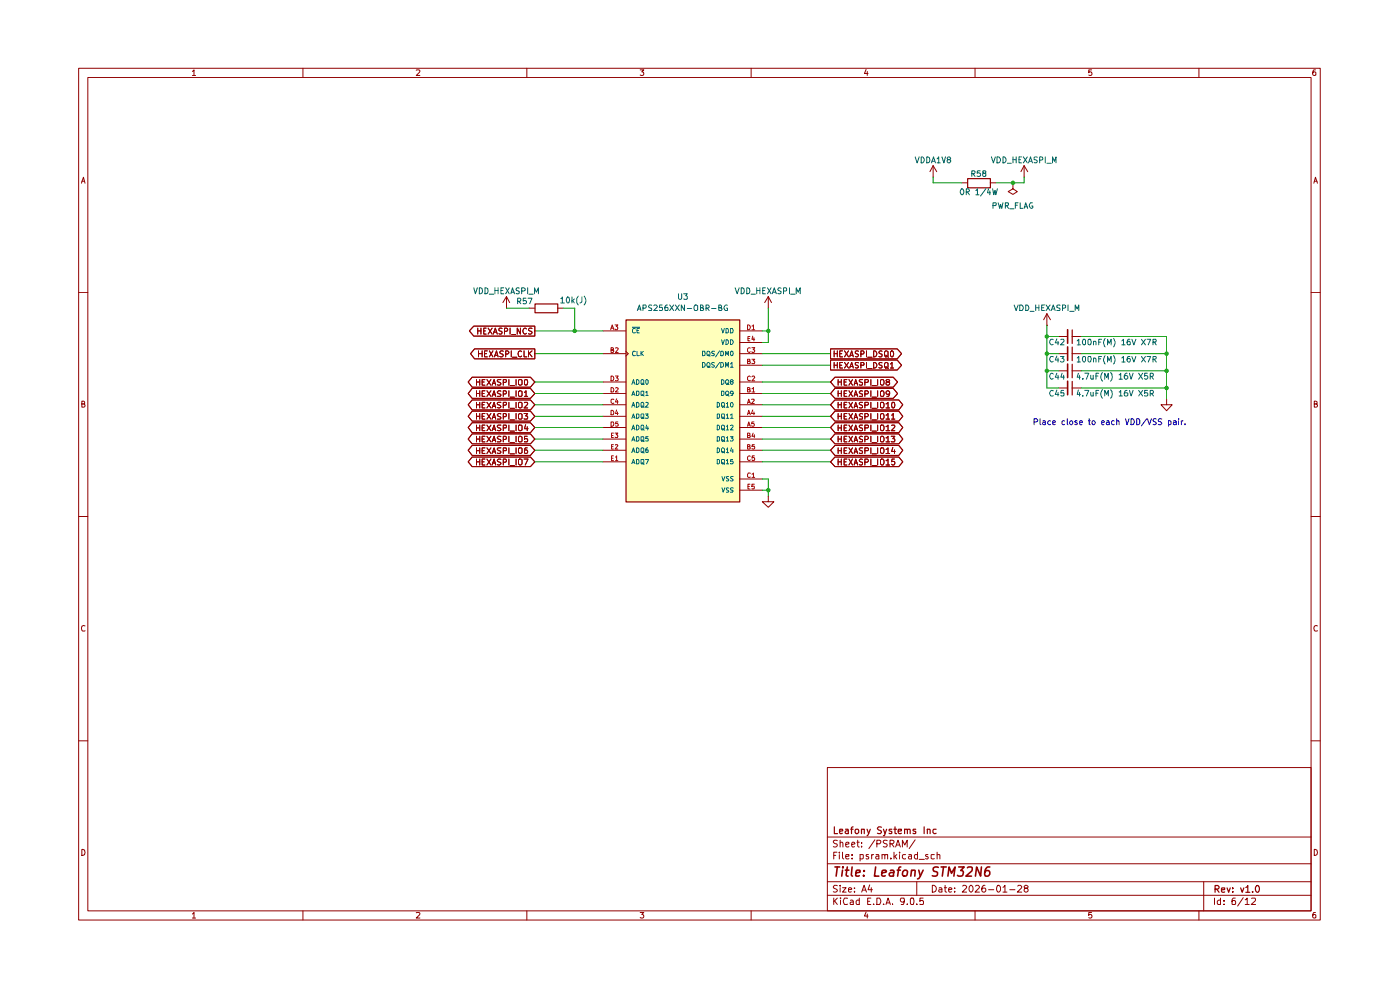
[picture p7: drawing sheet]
(kicad_sch
 (version 20250114)
 (generator "eeschema")
 (generator_version "9.0")
 (paper "A4")
 (title_block
  (title "Leafony STM32N6")
  (date "2026-01-28")
  (rev "v1.0")
  (company "Leafony Systems Inc"))
 (lib_symbols
  (symbol "Device:C_Small"
   (pin_numbers (hide yes))
   (pin_names
    (offset 0.254) (hide yes)) (exclude_from_sim no) (in_bom yes) (on_board yes)
   (property "Reference" "C" (at 0.254 1.778 0) (effects (font (size 1.27 1.27)) (justify left)))
   (property "Value" "C_Small" (at 0.254 -2.032 0) (effects (font (size 1.27 1.27)) (justify left)))
   (property "Footprint" "" (at 0 0 0) (effects (font (size 1.27 1.27)) (hide yes)))
   (property "Datasheet" "~" (at 0 0 0) (effects (font (size 1.27 1.27)) (hide yes)))
   (property "Description" "Unpolarized capacitor, small symbol" (at 0 0 0) (effects (font (size 1.27 1.27)) (hide yes)))
   (symbol "C_Small_0_1"
    (polyline (pts (xy -1.524 0.508) (xy 1.524 0.508)) (stroke (width 0.3048) (type default)) (fill (type none)))
    (polyline (pts (xy -1.524 -0.508) (xy 1.524 -0.508)) (stroke (width 0.3302) (type default)) (fill (type none))))
   (symbol "C_Small_1_1"
    (pin passive line (at 0 2.54 270) (length 2.032) (name "~" (effects (font (size 1.27 1.27)))) (number "1" (effects (font (size 1.27 1.27)))))
    (pin passive line (at 0 -2.54 90) (length 2.032) (name "~" (effects (font (size 1.27 1.27)))) (number "2" (effects (font (size 1.27 1.27))))))
   (embedded_fonts no))
  (symbol "Device:R"
   (pin_numbers (hide yes))
   (pin_names
    (offset 0)) (exclude_from_sim no) (in_bom yes) (on_board yes)
   (property "Reference" "R" (at 2.032 0 90) (effects (font (size 1.27 1.27))))
   (property "Value" "R" (at 0 0 90) (effects (font (size 1.27 1.27))))
   (property "Footprint" "" (at -1.778 0 90) (effects (font (size 1.27 1.27)) (hide yes)))
   (property "Datasheet" "~" (at 0 0 0) (effects (font (size 1.27 1.27)) (hide yes)))
   (property "Description" "Resistor" (at 0 0 0) (effects (font (size 1.27 1.27)) (hide yes)))
   (symbol "R_0_1"
    (rectangle (start -1.016 -2.54) (end 1.016 2.54) (stroke (width 0.254) (type default)) (fill (type none))))
   (symbol "R_1_1"
    (pin passive line (at 0 3.81 270) (length 1.27) (name "~" (effects (font (size 1.27 1.27)))) (number "1" (effects (font (size 1.27 1.27)))))
    (pin passive line (at 0 -3.81 90) (length 1.27) (name "~" (effects (font (size 1.27 1.27)))) (number "2" (effects (font (size 1.27 1.27))))))
   (embedded_fonts no))
  (symbol "Leafony:APS256XXN-OBR-BG"
   (pin_names
    (offset 1.016)) (exclude_from_sim no) (in_bom yes) (on_board yes)
   (property "Reference" "U" (at -12.7 21.082 0) (effects (font (size 1.27 1.27)) (justify left bottom)))
   (property "Value" "APS256XXN-OBR-BG" (at -12.7 -22.86 0) (effects (font (size 1.27 1.27)) (justify left bottom)))
   (property "Footprint" "Leafony:BGA24C100P5X5_800X600X120" (at 0 1.27 0) (effects (font (size 1.27 1.27)) (justify bottom)))
   (property "Datasheet" "https://www.apmemory.com/products/psram-iot-ram/" (at 0 0 0) (effects (font (size 1.27 1.27)) (hide yes)))
   (property "Description" "DRAM 256Mb 200MHz 18V ITemp Suggested Alt APS256XXN-OB9-BG same device higher speed" (at 0 0 0) (effects (font (size 1.27 1.27)) (hide yes)))
   (property "MF" "AP Memory" (at 0 1.27 0) (effects (font (size 1.27 1.27)) (justify bottom) (hide yes)))
   (property "MAXIMUM_PACKAGE_HEIGHT" "1.2mm" (at 0 1.27 0) (effects (font (size 1.27 1.27)) (justify bottom) (hide yes)))
   (property "Package" "None" (at 0 1.27 0) (effects (font (size 1.27 1.27)) (justify bottom) (hide yes)))
   (property "Price" "None" (at 0 1.27 0) (effects (font (size 1.27 1.27)) (justify bottom) (hide yes)))
   (property "Check_prices" "https://www.snapeda.com/parts/APS256XXN-OBR-BG/AP+Memory/view-part/?ref=eda" (at 0 0 0) (effects (font (size 1.27 1.27)) (justify bottom) (hide yes)))
   (property "STANDARD" "IPC 7351B" (at 0 1.27 0) (effects (font (size 1.27 1.27)) (justify bottom) (hide yes)))
   (property "PARTREV" "1.00" (at 0 1.27 0) (effects (font (size 1.27 1.27)) (justify bottom) (hide yes)))
   (property "SnapEDA_Link" "https://www.snapeda.com/parts/APS256XXN-OBR-BG/AP+Memory/view-part/?ref=snap" (at 0 0 0) (effects (font (size 1.27 1.27)) (justify bottom) (hide yes)))
   (property "MP" "APS256XXN-OBR-BG" (at 0 1.27 0) (effects (font (size 1.27 1.27)) (justify bottom) (hide yes)))
   (property "Description_1" "DRAM IoT RAM 256Mb OPI (x8,x16) DDR 200MHz, 1.8V, Ind. Temp., BGA24" (at 0 0 0) (effects (font (size 1.27 1.27)) (justify bottom) (hide yes)))
   (property "Availability" "Not in stock" (at 0 1.27 0) (effects (font (size 1.27 1.27)) (justify bottom) (hide yes)))
   (property "MANUFACTURER" "AP Memory" (at 0 1.27 0) (effects (font (size 1.27 1.27)) (justify bottom) (hide yes)))
   (symbol "APS256XXN-OBR-BG_0_0"
    (rectangle (start -12.7 -20.32) (end 12.7 20.32) (stroke (width 0.254) (type default)) (fill (type background)))
    (pin input line (at -17.78 17.78 0) (length 5.08) (name "~{CE}" (effects (font (size 1.016 1.016)))) (number "A3" (effects (font (size 1.016 1.016)))))
    (pin input clock (at -17.78 12.7 0) (length 5.08) (name "CLK" (effects (font (size 1.016 1.016)))) (number "B2" (effects (font (size 1.016 1.016)))))
    (pin bidirectional line (at -17.78 6.35 0) (length 5.08) (name "ADQ0" (effects (font (size 1.016 1.016)))) (number "D3" (effects (font (size 1.016 1.016)))))
    (pin bidirectional line (at -17.78 3.81 0) (length 5.08) (name "ADQ1" (effects (font (size 1.016 1.016)))) (number "D2" (effects (font (size 1.016 1.016)))))
    (pin bidirectional line (at -17.78 1.27 0) (length 5.08) (name "ADQ2" (effects (font (size 1.016 1.016)))) (number "C4" (effects (font (size 1.016 1.016)))))
    (pin bidirectional line (at -17.78 -1.27 0) (length 5.08) (name "ADQ3" (effects (font (size 1.016 1.016)))) (number "D4" (effects (font (size 1.016 1.016)))))
    (pin bidirectional line (at -17.78 -3.81 0) (length 5.08) (name "ADQ4" (effects (font (size 1.016 1.016)))) (number "D5" (effects (font (size 1.016 1.016)))))
    (pin bidirectional line (at -17.78 -6.35 0) (length 5.08) (name "ADQ5" (effects (font (size 1.016 1.016)))) (number "E3" (effects (font (size 1.016 1.016)))))
    (pin bidirectional line (at -17.78 -8.89 0) (length 5.08) (name "ADQ6" (effects (font (size 1.016 1.016)))) (number "E2" (effects (font (size 1.016 1.016)))))
    (pin bidirectional line (at -17.78 -11.43 0) (length 5.08) (name "ADQ7" (effects (font (size 1.016 1.016)))) (number "E1" (effects (font (size 1.016 1.016)))))
    (pin power_in line (at 17.78 17.78 180) (length 5.08) (name "VDD" (effects (font (size 1.016 1.016)))) (number "D1" (effects (font (size 1.016 1.016)))))
    (pin bidirectional line (at 17.78 12.7 180) (length 5.08) (name "DQS/DM0" (effects (font (size 1.016 1.016)))) (number "C3" (effects (font (size 1.016 1.016)))))
    (pin bidirectional line (at 17.78 10.16 180) (length 5.08) (name "DQS/DM1" (effects (font (size 1.016 1.016)))) (number "B3" (effects (font (size 1.016 1.016)))))
    (pin bidirectional line (at 17.78 6.35 180) (length 5.08) (name "DQ8" (effects (font (size 1.016 1.016)))) (number "C2" (effects (font (size 1.016 1.016)))))
    (pin bidirectional line (at 17.78 3.81 180) (length 5.08) (name "DQ9" (effects (font (size 1.016 1.016)))) (number "B1" (effects (font (size 1.016 1.016)))))
    (pin bidirectional line (at 17.78 1.27 180) (length 5.08) (name "DQ10" (effects (font (size 1.016 1.016)))) (number "A2" (effects (font (size 1.016 1.016)))))
    (pin bidirectional line (at 17.78 -1.27 180) (length 5.08) (name "DQ11" (effects (font (size 1.016 1.016)))) (number "A4" (effects (font (size 1.016 1.016)))))
    (pin bidirectional line (at 17.78 -3.81 180) (length 5.08) (name "DQ12" (effects (font (size 1.016 1.016)))) (number "A5" (effects (font (size 1.016 1.016)))))
    (pin bidirectional line (at 17.78 -6.35 180) (length 5.08) (name "DQ13" (effects (font (size 1.016 1.016)))) (number "B4" (effects (font (size 1.016 1.016)))))
    (pin bidirectional line (at 17.78 -8.89 180) (length 5.08) (name "DQ14" (effects (font (size 1.016 1.016)))) (number "B5" (effects (font (size 1.016 1.016)))))
    (pin bidirectional line (at 17.78 -11.43 180) (length 5.08) (name "DQ15" (effects (font (size 1.016 1.016)))) (number "C5" (effects (font (size 1.016 1.016)))))
    (pin power_in line (at 17.78 -15.24 180) (length 5.08) (name "VSS" (effects (font (size 1.016 1.016)))) (number "C1" (effects (font (size 1.016 1.016))))))
   (symbol "APS256XXN-OBR-BG_1_0"
    (pin power_in line (at 17.78 15.24 180) (length 5.08) (name "VDD" (effects (font (size 1.016 1.016)))) (number "E4" (effects (font (size 1.016 1.016)))))
    (pin power_in line (at 17.78 -17.78 180) (length 5.08) (name "VSS" (effects (font (size 1.016 1.016)))) (number "E5" (effects (font (size 1.016 1.016))))))
   (embedded_fonts no))
  (symbol "power:+1V0"
   (power)
   (pin_numbers (hide yes))
   (pin_names
    (offset 0) (hide yes)) (exclude_from_sim no) (in_bom yes) (on_board yes)
   (property "Reference" "#PWR" (at 0 -3.81 0) (effects (font (size 1.27 1.27)) (hide yes)))
   (property "Value" "+1V0" (at 0 3.556 0) (effects (font (size 1.27 1.27))))
   (property "Footprint" "" (at 0 0 0) (effects (font (size 1.27 1.27)) (hide yes)))
   (property "Datasheet" "" (at 0 0 0) (effects (font (size 1.27 1.27)) (hide yes)))
   (property "Description" "Power symbol creates a global label with name \"+1V0\"" (at 0 0 0) (effects (font (size 1.27 1.27)) (hide yes)))
   (symbol "+1V0_0_1"
    (polyline (pts (xy -0.762 1.27) (xy 0 2.54)) (stroke (width 0) (type default)) (fill (type none)))
    (polyline (pts (xy 0 2.54) (xy 0.762 1.27)) (stroke (width 0) (type default)) (fill (type none)))
    (polyline (pts (xy 0 0) (xy 0 2.54)) (stroke (width 0) (type default)) (fill (type none))))
   (symbol "+1V0_1_1"
    (pin power_in line (at 0 0 90) (length 0) (name "~" (effects (font (size 1.27 1.27)))) (number "1" (effects (font (size 1.27 1.27))))))
   (embedded_fonts no))
  (symbol "power:GND"
   (power)
   (pin_numbers (hide yes))
   (pin_names
    (offset 0) (hide yes)) (exclude_from_sim no) (in_bom yes) (on_board yes)
   (property "Reference" "#PWR" (at 0 -6.35 0) (effects (font (size 1.27 1.27)) (hide yes)))
   (property "Value" "GND" (at 0 -3.81 0) (effects (font (size 1.27 1.27))))
   (property "Footprint" "" (at 0 0 0) (effects (font (size 1.27 1.27)) (hide yes)))
   (property "Datasheet" "" (at 0 0 0) (effects (font (size 1.27 1.27)) (hide yes)))
   (property "Description" "Power symbol creates a global label with name \"GND\" , ground" (at 0 0 0) (effects (font (size 1.27 1.27)) (hide yes)))
   (symbol "GND_0_1"
    (polyline (pts (xy 0 0) (xy 0 -1.27) (xy 1.27 -1.27) (xy 0 -2.54) (xy -1.27 -1.27) (xy 0 -1.27)) (stroke (width 0) (type default)) (fill (type none))))
   (symbol "GND_1_1"
    (pin power_in line (at 0 0 270) (length 0) (name "~" (effects (font (size 1.27 1.27)))) (number "1" (effects (font (size 1.27 1.27))))))
   (embedded_fonts no))
  (symbol "power:PWR_FLAG"
   (power)
   (pin_numbers (hide yes))
   (pin_names
    (offset 0) (hide yes)) (exclude_from_sim no) (in_bom yes) (on_board yes)
   (property "Reference" "#FLG" (at 0 1.905 0) (effects (font (size 1.27 1.27)) (hide yes)))
   (property "Value" "PWR_FLAG" (at 0 3.81 0) (effects (font (size 1.27 1.27))))
   (property "Footprint" "" (at 0 0 0) (effects (font (size 1.27 1.27)) (hide yes)))
   (property "Datasheet" "~" (at 0 0 0) (effects (font (size 1.27 1.27)) (hide yes)))
   (property "Description" "Special symbol for telling ERC where power comes from" (at 0 0 0) (effects (font (size 1.27 1.27)) (hide yes)))
   (symbol "PWR_FLAG_0_0"
    (pin power_out line (at 0 0 90) (length 0) (name "~" (effects (font (size 1.27 1.27)))) (number "1" (effects (font (size 1.27 1.27))))))
   (symbol "PWR_FLAG_0_1"
    (polyline (pts (xy 0 0) (xy 0 1.27) (xy -1.016 1.905) (xy 0 2.54) (xy 1.016 1.905) (xy 0 1.27)) (stroke (width 0) (type default)) (fill (type none))))
   (embedded_fonts no)))
 (text "Place close to each VDD/VSS pair."
  (exclude_from_sim no)
  (at 240.03 89.154 0)
  (effects (font (size 1.27 1.27))))
 (junction
  (at 120.65 68.58)
  (diameter 0)
  (color 0 0 0 0))
 (junction
  (at 252.73 73.66)
  (diameter 0)
  (color 0 0 0 0))
 (junction
  (at 252.73 81.28)
  (diameter 0)
  (color 0 0 0 0))
 (junction
  (at 226.06 73.66)
  (diameter 0)
  (color 0 0 0 0))
 (junction
  (at 226.06 69.85)
  (diameter 0)
  (color 0 0 0 0))
 (junction
  (at 252.73 77.47)
  (diameter 0)
  (color 0 0 0 0))
 (junction
  (at 218.44 35.56)
  (diameter 0)
  (color 0 0 0 0))
 (junction
  (at 226.06 77.47)
  (diameter 0)
  (color 0 0 0 0))
 (junction
  (at 163.83 104.14)
  (diameter 0)
  (color 0 0 0 0))
 (junction
  (at 163.83 68.58)
  (diameter 0)
  (color 0 0 0 0))
 (wire
  (pts (xy 118.11 63.5) (xy 120.65 63.5))
  (stroke (width 0) (type default)))
 (wire
  (pts (xy 252.73 69.85) (xy 252.73 73.66))
  (stroke (width 0) (type default)))
 (wire
  (pts (xy 162.56 76.2) (xy 177.8 76.2))
  (stroke (width 0) (type default)))
 (wire
  (pts (xy 162.56 92.71) (xy 177.8 92.71))
  (stroke (width 0) (type default)))
 (wire
  (pts (xy 163.83 63.5) (xy 163.83 68.58))
  (stroke (width 0) (type default)))
 (wire
  (pts (xy 111.76 92.71) (xy 127 92.71))
  (stroke (width 0) (type default)))
 (wire
  (pts (xy 233.68 81.28) (xy 252.73 81.28))
  (stroke (width 0) (type default)))
 (wire
  (pts (xy 162.56 104.14) (xy 163.83 104.14))
  (stroke (width 0) (type default)))
 (wire
  (pts (xy 226.06 81.28) (xy 228.6 81.28))
  (stroke (width 0) (type default)))
 (wire
  (pts (xy 120.65 68.58) (xy 127 68.58))
  (stroke (width 0) (type default)))
 (wire
  (pts (xy 233.68 73.66) (xy 252.73 73.66))
  (stroke (width 0) (type default)))
 (wire
  (pts (xy 162.56 80.01) (xy 177.8 80.01))
  (stroke (width 0) (type default)))
 (wire
  (pts (xy 163.83 104.14) (xy 163.83 101.6))
  (stroke (width 0) (type default)))
 (wire
  (pts (xy 111.76 97.79) (xy 127 97.79))
  (stroke (width 0) (type default)))
 (wire
  (pts (xy 111.76 68.58) (xy 120.65 68.58))
  (stroke (width 0) (type default)))
 (wire
  (pts (xy 226.06 77.47) (xy 226.06 81.28))
  (stroke (width 0) (type default)))
 (wire
  (pts (xy 226.06 67.31) (xy 226.06 69.85))
  (stroke (width 0) (type default)))
 (wire
  (pts (xy 226.06 77.47) (xy 228.6 77.47))
  (stroke (width 0) (type default)))
 (wire
  (pts (xy 226.06 73.66) (xy 228.6 73.66))
  (stroke (width 0) (type default)))
 (wire
  (pts (xy 162.56 95.25) (xy 177.8 95.25))
  (stroke (width 0) (type default)))
 (wire
  (pts (xy 214.63 35.56) (xy 218.44 35.56))
  (stroke (width 0) (type default)))
 (wire
  (pts (xy 111.76 80.01) (xy 127 80.01))
  (stroke (width 0) (type default)))
 (wire
  (pts (xy 111.76 82.55) (xy 127 82.55))
  (stroke (width 0) (type default)))
 (wire
  (pts (xy 226.06 69.85) (xy 228.6 69.85))
  (stroke (width 0) (type default)))
 (wire
  (pts (xy 162.56 68.58) (xy 163.83 68.58))
  (stroke (width 0) (type default)))
 (wire
  (pts (xy 220.98 35.56) (xy 220.98 34.29))
  (stroke (width 0) (type default)))
 (wire
  (pts (xy 162.56 97.79) (xy 177.8 97.79))
  (stroke (width 0) (type default)))
 (wire
  (pts (xy 111.76 90.17) (xy 127 90.17))
  (stroke (width 0) (type default)))
 (wire
  (pts (xy 163.83 101.6) (xy 162.56 101.6))
  (stroke (width 0) (type default)))
 (wire
  (pts (xy 162.56 85.09) (xy 177.8 85.09))
  (stroke (width 0) (type default)))
 (wire
  (pts (xy 110.49 63.5) (xy 105.41 63.5))
  (stroke (width 0) (type default)))
 (wire
  (pts (xy 163.83 68.58) (xy 163.83 71.12))
  (stroke (width 0) (type default)))
 (wire
  (pts (xy 252.73 81.28) (xy 252.73 83.82))
  (stroke (width 0) (type default)))
 (wire
  (pts (xy 111.76 85.09) (xy 127 85.09))
  (stroke (width 0) (type default)))
 (wire
  (pts (xy 111.76 95.25) (xy 127 95.25))
  (stroke (width 0) (type default)))
 (wire
  (pts (xy 111.76 87.63) (xy 127 87.63))
  (stroke (width 0) (type default)))
 (wire
  (pts (xy 162.56 90.17) (xy 177.8 90.17))
  (stroke (width 0) (type default)))
 (wire
  (pts (xy 162.56 73.66) (xy 177.8 73.66))
  (stroke (width 0) (type default)))
 (wire
  (pts (xy 162.56 71.12) (xy 163.83 71.12))
  (stroke (width 0) (type default)))
 (wire
  (pts (xy 163.83 105.41) (xy 163.83 104.14))
  (stroke (width 0) (type default)))
 (wire
  (pts (xy 111.76 73.66) (xy 127 73.66))
  (stroke (width 0) (type default)))
 (wire
  (pts (xy 200.66 35.56) (xy 200.66 34.29))
  (stroke (width 0) (type default)))
 (wire
  (pts (xy 218.44 35.56) (xy 220.98 35.56))
  (stroke (width 0) (type default)))
 (wire
  (pts (xy 226.06 73.66) (xy 226.06 77.47))
  (stroke (width 0) (type default)))
 (wire
  (pts (xy 226.06 69.85) (xy 226.06 73.66))
  (stroke (width 0) (type default)))
 (wire
  (pts (xy 233.68 69.85) (xy 252.73 69.85))
  (stroke (width 0) (type default)))
 (wire
  (pts (xy 162.56 87.63) (xy 177.8 87.63))
  (stroke (width 0) (type default)))
 (wire
  (pts (xy 120.65 63.5) (xy 120.65 68.58))
  (stroke (width 0) (type default)))
 (wire
  (pts (xy 207.01 35.56) (xy 200.66 35.56))
  (stroke (width 0) (type default)))
 (wire
  (pts (xy 233.68 77.47) (xy 252.73 77.47))
  (stroke (width 0) (type default)))
 (wire
  (pts (xy 252.73 73.66) (xy 252.73 77.47))
  (stroke (width 0) (type default)))
 (wire
  (pts (xy 162.56 82.55) (xy 177.8 82.55))
  (stroke (width 0) (type default)))
 (wire
  (pts (xy 252.73 77.47) (xy 252.73 81.28))
  (stroke (width 0) (type default)))
 (global_label "HEXASPI_IO14"
  (shape bidirectional)
  (at 177.8 95.25 0)
  (fields_autoplaced yes)
  (effects (font (size 1.27 1.27)) (justify left))
  (property "Intersheetrefs" "${INTERSHEET_REFS}" (at 194.2673 95.25 0) (effects (font (size 1.27 1.27)) (justify left) (hide yes))))
 (global_label "HEXASPI_CLK"
  (shape output)
  (at 111.76 73.66 180)
  (fields_autoplaced yes)
  (effects (font (size 1.27 1.27)) (justify right))
  (property "Intersheetrefs" "${INTERSHEET_REFS}" (at 97.0314 73.66 0) (effects (font (size 1.27 1.27)) (justify right) (hide yes))))
 (global_label "HEXASPI_DSQ0"
  (shape output)
  (at 177.8 73.66 0)
  (fields_autoplaced yes)
  (effects (font (size 1.27 1.27)) (justify left))
  (property "Intersheetrefs" "${INTERSHEET_REFS}" (at 193.98 73.66 0) (effects (font (size 1.27 1.27)) (justify left) (hide yes))))
 (global_label "HEXASPI_DSQ1"
  (shape output)
  (at 177.8 76.2 0)
  (fields_autoplaced yes)
  (effects (font (size 1.27 1.27)) (justify left))
  (property "Intersheetrefs" "${INTERSHEET_REFS}" (at 193.98 76.2 0) (effects (font (size 1.27 1.27)) (justify left) (hide yes))))
 (global_label "HEXASPI_IO13"
  (shape bidirectional)
  (at 177.8 92.71 0)
  (fields_autoplaced yes)
  (effects (font (size 1.27 1.27)) (justify left))
  (property "Intersheetrefs" "${INTERSHEET_REFS}" (at 194.2673 92.71 0) (effects (font (size 1.27 1.27)) (justify left) (hide yes))))
 (global_label "HEXASPI_IO0"
  (shape bidirectional)
  (at 111.76 80.01 180)
  (fields_autoplaced yes)
  (effects (font (size 1.27 1.27)) (justify right))
  (property "Intersheetrefs" "${INTERSHEET_REFS}" (at 96.5022 80.01 0) (effects (font (size 1.27 1.27)) (justify right) (hide yes))))
 (global_label "HEXASPI_IO3"
  (shape bidirectional)
  (at 111.76 87.63 180)
  (fields_autoplaced yes)
  (effects (font (size 1.27 1.27)) (justify right))
  (property "Intersheetrefs" "${INTERSHEET_REFS}" (at 96.5022 87.63 0) (effects (font (size 1.27 1.27)) (justify right) (hide yes))))
 (global_label "HEXASPI_IO1"
  (shape bidirectional)
  (at 111.76 82.55 180)
  (fields_autoplaced yes)
  (effects (font (size 1.27 1.27)) (justify right))
  (property "Intersheetrefs" "${INTERSHEET_REFS}" (at 96.5022 82.55 0) (effects (font (size 1.27 1.27)) (justify right) (hide yes))))
 (global_label "HEXASPI_IO4"
  (shape bidirectional)
  (at 111.76 90.17 180)
  (fields_autoplaced yes)
  (effects (font (size 1.27 1.27)) (justify right))
  (property "Intersheetrefs" "${INTERSHEET_REFS}" (at 96.5022 90.17 0) (effects (font (size 1.27 1.27)) (justify right) (hide yes))))
 (global_label "HEXASPI_IO5"
  (shape bidirectional)
  (at 111.76 92.71 180)
  (fields_autoplaced yes)
  (effects (font (size 1.27 1.27)) (justify right))
  (property "Intersheetrefs" "${INTERSHEET_REFS}" (at 96.5022 92.71 0) (effects (font (size 1.27 1.27)) (justify right) (hide yes))))
 (global_label "HEXASPI_IO12"
  (shape bidirectional)
  (at 177.8 90.17 0)
  (fields_autoplaced yes)
  (effects (font (size 1.27 1.27)) (justify left))
  (property "Intersheetrefs" "${INTERSHEET_REFS}" (at 194.2673 90.17 0) (effects (font (size 1.27 1.27)) (justify left) (hide yes))))
 (global_label "HEXASPI_IO10"
  (shape bidirectional)
  (at 177.8 85.09 0)
  (fields_autoplaced yes)
  (effects (font (size 1.27 1.27)) (justify left))
  (property "Intersheetrefs" "${INTERSHEET_REFS}" (at 194.2673 85.09 0) (effects (font (size 1.27 1.27)) (justify left) (hide yes))))
 (global_label "HEXASPI_IO2"
  (shape bidirectional)
  (at 111.76 85.09 180)
  (fields_autoplaced yes)
  (effects (font (size 1.27 1.27)) (justify right))
  (property "Intersheetrefs" "${INTERSHEET_REFS}" (at 96.5022 85.09 0) (effects (font (size 1.27 1.27)) (justify right) (hide yes))))
 (global_label "HEXASPI_IO11"
  (shape bidirectional)
  (at 177.8 87.63 0)
  (fields_autoplaced yes)
  (effects (font (size 1.27 1.27)) (justify left))
  (property "Intersheetrefs" "${INTERSHEET_REFS}" (at 194.2673 87.63 0) (effects (font (size 1.27 1.27)) (justify left) (hide yes))))
 (global_label "HEXASPI_IO9"
  (shape bidirectional)
  (at 177.8 82.55 0)
  (fields_autoplaced yes)
  (effects (font (size 1.27 1.27)) (justify left))
  (property "Intersheetrefs" "${INTERSHEET_REFS}" (at 193.0578 82.55 0) (effects (font (size 1.27 1.27)) (justify left) (hide yes))))
 (global_label "HEXASPI_NCS"
  (shape output)
  (at 111.76 68.58 180)
  (fields_autoplaced yes)
  (effects (font (size 1.27 1.27)) (justify right))
  (property "Intersheetrefs" "${INTERSHEET_REFS}" (at 96.7895 68.58 0) (effects (font (size 1.27 1.27)) (justify right) (hide yes))))
 (global_label "HEXASPI_IO6"
  (shape bidirectional)
  (at 111.76 95.25 180)
  (fields_autoplaced yes)
  (effects (font (size 1.27 1.27)) (justify right))
  (property "Intersheetrefs" "${INTERSHEET_REFS}" (at 96.5022 95.25 0) (effects (font (size 1.27 1.27)) (justify right) (hide yes))))
 (global_label "HEXASPI_IO7"
  (shape bidirectional)
  (at 111.76 97.79 180)
  (fields_autoplaced yes)
  (effects (font (size 1.27 1.27)) (justify right))
  (property "Intersheetrefs" "${INTERSHEET_REFS}" (at 96.5022 97.79 0) (effects (font (size 1.27 1.27)) (justify right) (hide yes))))
 (global_label "HEXASPI_IO15"
  (shape bidirectional)
  (at 177.8 97.79 0)
  (fields_autoplaced yes)
  (effects (font (size 1.27 1.27)) (justify left))
  (property "Intersheetrefs" "${INTERSHEET_REFS}" (at 194.2673 97.79 0) (effects (font (size 1.27 1.27)) (justify left) (hide yes))))
 (global_label "HEXASPI_IO8"
  (shape bidirectional)
  (at 177.8 80.01 0)
  (fields_autoplaced yes)
  (effects (font (size 1.27 1.27)) (justify left))
  (property "Intersheetrefs" "${INTERSHEET_REFS}" (at 193.0578 80.01 0) (effects (font (size 1.27 1.27)) (justify left) (hide yes))))
 (symbol
  (lib_id "power:GND")
  (at 163.83 105.41 0)
  (unit 1)
  (exclude_from_sim no)
  (in_bom yes)
  (on_board yes)
  (dnp no)
  (fields_autoplaced yes)
  (property "Reference" "#PWR077" (at 163.83 111.76 0) (effects (font (size 1.27 1.27)) (hide yes)))
  (property "Value" "GND" (at 163.83 110.49 0) (effects (font (size 1.27 1.27)) (hide yes)))
  (property "Footprint" "" (at 163.83 105.41 0) (effects (font (size 1.27 1.27)) (hide yes)))
  (property "Datasheet" "" (at 163.83 105.41 0) (effects (font (size 1.27 1.27)) (hide yes)))
  (property "Description" "Power symbol creates a global label with name \"GND\" , ground" (at 163.83 105.41 0) (effects (font (size 1.27 1.27)) (hide yes)))
  (pin "1"))
 (symbol
  (lib_id "Device:C_Small")
  (at 231.14 73.66 270)
  (unit 1)
  (exclude_from_sim no)
  (in_bom yes)
  (on_board yes)
  (dnp no)
  (property "Reference" "C43" (at 226.314 74.93 90) (effects (font (size 1.27 1.27)) (justify left)))
  (property "Value" "100nF(M) 16V X7R" (at 232.41 74.93 90) (effects (font (size 1.27 1.27)) (justify left)))
  (property "Footprint" "Capacitor_SMD:C_0201_0603Metric" (at 231.14 73.66 0) (effects (font (size 1.27 1.27)) (hide yes)))
  (property "Datasheet" "https://search.murata.co.jp/Ceramy/image/img/A01X/G101/ENG/GRM033C71C104KE14-01.pdf" (at 231.14 73.66 0) (effects (font (size 1.27 1.27)) (hide yes)))
  (property "Description" "0.1 µF ±10% 16V セラミックコンデンサ X7S 0201（0603メートル法）" (at 231.14 73.66 0) (effects (font (size 1.27 1.27)) (hide yes)))
  (property "Model No" "GRM033C71C104KE14D" (at 231.14 73.66 0) (effects (font (size 1.27 1.27)) (hide yes)))
  (property "Sim.Device" "" (at 231.14 73.66 90) (effects (font (size 1.27 1.27)) (hide yes)))
  (property "Sim.Pins" "" (at 231.14 73.66 90) (effects (font (size 1.27 1.27)) (hide yes)))
  (property "MANUFACTURER" "Murata Electronics" (at 231.14 73.66 90) (effects (font (size 1.27 1.27)) (hide yes)))
  (pin "1")
  (pin "2"))
 (symbol
  (lib_id "power:+1V0")
  (at 226.06 67.31 0)
  (unit 1)
  (exclude_from_sim no)
  (in_bom yes)
  (on_board yes)
  (dnp no)
  (property "Reference" "#PWR080" (at 226.06 71.12 0) (effects (font (size 1.27 1.27)) (hide yes)))
  (property "Value" "VDD_HEXASPI_M" (at 226.06 63.5 0) (effects (font (size 1.27 1.27))))
  (property "Footprint" "" (at 226.06 67.31 0) (effects (font (size 1.27 1.27)) (hide yes)))
  (property "Datasheet" "" (at 226.06 67.31 0) (effects (font (size 1.27 1.27)) (hide yes)))
  (property "Description" "Power symbol creates a global label with name \"+1V0\"" (at 226.06 67.31 0) (effects (font (size 1.27 1.27)) (hide yes)))
  (pin "1"))
 (symbol
  (lib_id "power:+1V0")
  (at 200.66 34.29 0)
  (unit 1)
  (exclude_from_sim no)
  (in_bom yes)
  (on_board yes)
  (dnp no)
  (property "Reference" "#PWR078" (at 200.66 38.1 0) (effects (font (size 1.27 1.27)) (hide yes)))
  (property "Value" "VDDA1V8" (at 200.66 30.48 0) (effects (font (size 1.27 1.27))))
  (property "Footprint" "" (at 200.66 34.29 0) (effects (font (size 1.27 1.27)) (hide yes)))
  (property "Datasheet" "" (at 200.66 34.29 0) (effects (font (size 1.27 1.27)) (hide yes)))
  (property "Description" "Power symbol creates a global label with name \"VDDA1V8\"" (at 200.66 34.29 0) (effects (font (size 1.27 1.27)) (hide yes)))
  (pin "1"))
 (symbol
  (lib_id "power:+1V0")
  (at 220.98 34.29 0)
  (unit 1)
  (exclude_from_sim no)
  (in_bom yes)
  (on_board yes)
  (dnp no)
  (property "Reference" "#PWR079" (at 220.98 38.1 0) (effects (font (size 1.27 1.27)) (hide yes)))
  (property "Value" "VDD_HEXASPI_M" (at 220.98 30.48 0) (effects (font (size 1.27 1.27))))
  (property "Footprint" "" (at 220.98 34.29 0) (effects (font (size 1.27 1.27)) (hide yes)))
  (property "Datasheet" "" (at 220.98 34.29 0) (effects (font (size 1.27 1.27)) (hide yes)))
  (property "Description" "Power symbol creates a global label with name \"VDD_HEXASPI_M\"" (at 220.98 34.29 0) (effects (font (size 1.27 1.27)) (hide yes)))
  (pin "1"))
 (symbol
  (lib_id "Device:R")
  (at 114.3 63.5 90)
  (mirror x)
  (unit 1)
  (exclude_from_sim no)
  (in_bom yes)
  (on_board yes)
  (dnp no)
  (property "Reference" "R57" (at 109.474 61.976 90) (effects (font (size 1.27 1.27))))
  (property "Value" "10k(J)" (at 120.396 61.722 90) (effects (font (size 1.27 1.27))))
  (property "Footprint" "Resistor_SMD:R_0402_1005Metric" (at 114.3 61.722 90) (effects (font (size 1.27 1.27)) (hide yes)))
  (property "Datasheet" "https://www.yageogroup.com/content/datasheet/asset/file/PYU-RC_GROUP_51_ROHS_L" (at 114.3 63.5 0) (effects (font (size 1.27 1.27)) (hide yes)))
  (property "Description" "10 kOhms ±5% 0.063W、1/16W チップ抵抗 0402（1005メートル法） 耐湿性 厚膜" (at 114.3 63.5 0) (effects (font (size 1.27 1.27)) (hide yes)))
  (property "Sim.Device" "" (at 114.3 63.5 90) (effects (font (size 1.27 1.27)) (hide yes)))
  (property "Sim.Pins" "" (at 114.3 63.5 90) (effects (font (size 1.27 1.27)) (hide yes)))
  (property "Model No" "RC0402JR-0710KL" (at 114.3 63.5 90) (effects (font (size 1.27 1.27)) (hide yes)))
  (property "MANUFACTURER" "Yageo" (at 114.3 63.5 90) (effects (font (size 1.27 1.27)) (hide yes)))
  (pin "1")
  (pin "2"))
 (symbol
  (lib_id "power:PWR_FLAG")
  (at 218.44 35.56 180)
  (unit 1)
  (exclude_from_sim no)
  (in_bom yes)
  (on_board yes)
  (dnp no)
  (fields_autoplaced yes)
  (property "Reference" "#FLG08" (at 218.44 37.465 0) (effects (font (size 1.27 1.27)) (hide yes)))
  (property "Value" "PWR_FLAG" (at 218.44 40.64 0) (effects (font (size 1.27 1.27))))
  (property "Footprint" "" (at 218.44 35.56 0) (effects (font (size 1.27 1.27)) (hide yes)))
  (property "Datasheet" "~" (at 218.44 35.56 0) (effects (font (size 1.27 1.27)) (hide yes)))
  (property "Description" "Special symbol for telling ERC where power comes from" (at 218.44 35.56 0) (effects (font (size 1.27 1.27)) (hide yes)))
  (pin "1"))
 (symbol
  (lib_id "power:+1V0")
  (at 163.83 63.5 0)
  (unit 1)
  (exclude_from_sim no)
  (in_bom yes)
  (on_board yes)
  (dnp no)
  (property "Reference" "#PWR076" (at 163.83 67.31 0) (effects (font (size 1.27 1.27)) (hide yes)))
  (property "Value" "VDD_HEXASPI_M" (at 163.83 59.69 0) (effects (font (size 1.27 1.27))))
  (property "Footprint" "" (at 163.83 63.5 0) (effects (font (size 1.27 1.27)) (hide yes)))
  (property "Datasheet" "" (at 163.83 63.5 0) (effects (font (size 1.27 1.27)) (hide yes)))
  (property "Description" "Power symbol creates a global label with name \"+1V0\"" (at 163.83 63.5 0) (effects (font (size 1.27 1.27)) (hide yes)))
  (pin "1"))
 (symbol
  (lib_id "power:GND")
  (at 252.73 83.82 0)
  (unit 1)
  (exclude_from_sim no)
  (in_bom yes)
  (on_board yes)
  (dnp no)
  (fields_autoplaced yes)
  (property "Reference" "#PWR081" (at 252.73 90.17 0) (effects (font (size 1.27 1.27)) (hide yes)))
  (property "Value" "GND" (at 252.73 88.9 0) (effects (font (size 1.27 1.27)) (hide yes)))
  (property "Footprint" "" (at 252.73 83.82 0) (effects (font (size 1.27 1.27)) (hide yes)))
  (property "Datasheet" "" (at 252.73 83.82 0) (effects (font (size 1.27 1.27)) (hide yes)))
  (property "Description" "Power symbol creates a global label with name \"GND\" , ground" (at 252.73 83.82 0) (effects (font (size 1.27 1.27)) (hide yes)))
  (pin "1"))
 (symbol
  (lib_id "Device:R")
  (at 210.82 35.56 90)
  (unit 1)
  (exclude_from_sim no)
  (in_bom yes)
  (on_board yes)
  (dnp no)
  (property "Reference" "R58" (at 210.82 33.528 90) (effects (font (size 1.27 1.27))))
  (property "Value" "0R 1/4W" (at 210.82 37.592 90) (effects (font (size 1.27 1.27))))
  (property "Footprint" "Resistor_SMD:R_0603_1608Metric" (at 210.82 37.338 90) (effects (font (size 1.27 1.27)) (hide yes)))
  (property "Datasheet" "https://www.rohm.co.jp/datasheet?p=PMR03EZPJ000&dist=Digi-Key&media=referral&source=digi-key.com&campaign=Digi-Key" (at 210.82 35.56 0) (effects (font (size 1.27 1.27)) (hide yes)))
  (property "Description" "0 Ohms ジャンパ チップ抵抗 0603（1608メートル法） 車載用AEC-Q200、ジャンパ 金属素子" (at 210.82 35.56 0) (effects (font (size 1.27 1.27)) (hide yes)))
  (property "Sim.Device" "" (at 210.82 35.56 90) (effects (font (size 1.27 1.27)) (hide yes)))
  (property "Sim.Pins" "" (at 210.82 35.56 90) (effects (font (size 1.27 1.27)) (hide yes)))
  (property "Model No" "PMR03EZPJ000" (at 210.82 35.56 90) (effects (font (size 1.27 1.27)) (hide yes)))
  (property "MANUFACTURER" "ROHM" (at 210.82 35.56 90) (effects (font (size 1.27 1.27)) (hide yes)))
  (pin "1")
  (pin "2"))
 (symbol
  (lib_id "power:+1V0")
  (at 105.41 63.5 0)
  (unit 1)
  (exclude_from_sim no)
  (in_bom yes)
  (on_board yes)
  (dnp no)
  (property "Reference" "#PWR075" (at 105.41 67.31 0) (effects (font (size 1.27 1.27)) (hide yes)))
  (property "Value" "VDD_HEXASPI_M" (at 105.41 59.69 0) (effects (font (size 1.27 1.27))))
  (property "Footprint" "" (at 105.41 63.5 0) (effects (font (size 1.27 1.27)) (hide yes)))
  (property "Datasheet" "" (at 105.41 63.5 0) (effects (font (size 1.27 1.27)) (hide yes)))
  (property "Description" "Power symbol creates a global label with name \"VDD_HEXASPI_M\"" (at 105.41 63.5 0) (effects (font (size 1.27 1.27)) (hide yes)))
  (pin "1"))
 (symbol
  (lib_id "Leafony:APS256XXN-OBR-BG")
  (at 144.78 86.36 0)
  (unit 1)
  (exclude_from_sim no)
  (in_bom yes)
  (on_board yes)
  (dnp no)
  (fields_autoplaced yes)
  (property "Reference" "U3" (at 144.78 60.96 0) (effects (font (size 1.27 1.27))))
  (property "Value" "APS256XXN-OBR-BG" (at 144.78 63.5 0) (effects (font (size 1.27 1.27))))
  (property "Footprint" "Leafony:BGA24C100P5X5_800X600X120" (at 144.78 63.5 0) (effects (font (size 1.27 1.27)) (hide yes)))
  (property "Datasheet" "https://www.apmemory.com/products/psram-iot-ram/" (at 144.78 86.36 0) (effects (font (size 1.27 1.27)) (hide yes)))
  (property "Description" "DRAM 256Mb 200MHz 18V ITemp Suggested Alt APS256XXN-OB9-BG same device higher speed" (at 144.78 86.36 0) (effects (font (size 1.27 1.27)) (hide yes)))
  (property "MAXIMUM_PACKAGE_HEIGHT" "1.2mm" (at 144.78 86.36 0) (effects (font (size 1.27 1.27)) (justify bottom) (hide yes)))
  (property "Package" "" (at 144.78 86.36 0) (effects (font (size 1.27 1.27)) (justify bottom) (hide yes)))
  (property "Price" "None" (at 144.78 86.36 0) (effects (font (size 1.27 1.27)) (justify bottom) (hide yes)))
  (property "Check_prices" "https://www.snapeda.com/parts/APS256XXN-OBR-BG/AP+Memory/view-part/?ref=eda" (at 144.78 86.36 0) (effects (font (size 1.27 1.27)) (justify bottom) (hide yes)))
  (property "STANDARD" "IPC 7351B" (at 144.78 86.36 0) (effects (font (size 1.27 1.27)) (justify bottom) (hide yes)))
  (property "PARTREV" "1.00" (at 144.78 86.36 0) (effects (font (size 1.27 1.27)) (justify bottom) (hide yes)))
  (property "SnapEDA_Link" "https://www.snapeda.com/parts/APS256XXN-OBR-BG/AP+Memory/view-part/?ref=snap" (at 144.78 86.36 0) (effects (font (size 1.27 1.27)) (justify bottom) (hide yes)))
  (property "Description_1" "DRAM IoT RAM 256Mb OPI (x8,x16) DDR 200MHz, 1.8V, Ind. Temp., BGA24" (at 144.78 86.36 0) (effects (font (size 1.27 1.27)) (justify bottom) (hide yes)))
  (property "Availability" "Not in stock" (at 144.78 86.36 0) (effects (font (size 1.27 1.27)) (justify bottom) (hide yes)))
  (property "MANUFACTURER" "AP Memory" (at 144.78 86.36 0) (effects (font (size 1.27 1.27)) (justify bottom) (hide yes)))
  (property "Model No" "APS256XXN-OBR-BG" (at 144.78 86.36 0) (effects (font (size 1.27 1.27)) (hide yes)))
  (property "Sim.Device" "" (at 144.78 86.36 0) (effects (font (size 1.27 1.27)) (hide yes)))
  (property "Sim.Pins" "" (at 144.78 86.36 0) (effects (font (size 1.27 1.27)) (hide yes)))
  (pin "E5")
  (pin "C1")
  (pin "C5")
  (pin "B5")
  (pin "B4")
  (pin "A5")
  (pin "A4")
  (pin "A2")
  (pin "B1")
  (pin "C2")
  (pin "B3")
  (pin "C3")
  (pin "E4")
  (pin "D1")
  (pin "E1")
  (pin "E2")
  (pin "D5")
  (pin "E3")
  (pin "C4")
  (pin "D4")
  (pin "D2")
  (pin "D3")
  (pin "A3")
  (pin "B2"))
 (symbol
  (lib_id "Device:C_Small")
  (at 231.14 77.47 270)
  (unit 1)
  (exclude_from_sim no)
  (in_bom yes)
  (on_board yes)
  (dnp no)
  (property "Reference" "C44" (at 226.314 78.74 90) (effects (font (size 1.27 1.27)) (justify left)))
  (property "Value" "4.7uF(M) 16V X5R" (at 232.41 78.74 90) (effects (font (size 1.27 1.27)) (justify left)))
  (property "Footprint" "Capacitor_SMD:C_0603_1608Metric" (at 231.14 77.47 0) (effects (font (size 1.27 1.27)) (hide yes)))
  (property "Datasheet" "https://www.yageogroup.com/content/datasheet/asset/file/UPY-GPHC_X5R_4V-TO-50V" (at 231.14 77.47 0) (effects (font (size 1.27 1.27)) (hide yes)))
  (property "Description" "4.7 µF ±10% 16V セラミックコンデンサ X5R 0603（1608メートル法）" (at 231.14 77.47 0) (effects (font (size 1.27 1.27)) (hide yes)))
  (property "Model No" "CC0603KRX5R7BB475" (at 231.14 77.47 0) (effects (font (size 1.27 1.27)) (hide yes)))
  (property "Sim.Device" "" (at 231.14 77.47 90) (effects (font (size 1.27 1.27)) (hide yes)))
  (property "Sim.Pins" "" (at 231.14 77.47 90) (effects (font (size 1.27 1.27)) (hide yes)))
  (property "MANUFACTURER" "YAGEO" (at 231.14 77.47 90) (effects (font (size 1.27 1.27)) (hide yes)))
  (pin "1")
  (pin "2"))
 (symbol
  (lib_id "Device:C_Small")
  (at 231.14 69.85 270)
  (unit 1)
  (exclude_from_sim no)
  (in_bom yes)
  (on_board yes)
  (dnp no)
  (property "Reference" "C42" (at 226.314 71.12 90) (effects (font (size 1.27 1.27)) (justify left)))
  (property "Value" "100nF(M) 16V X7R" (at 232.41 71.12 90) (effects (font (size 1.27 1.27)) (justify left)))
  (property "Footprint" "Capacitor_SMD:C_0201_0603Metric" (at 231.14 69.85 0) (effects (font (size 1.27 1.27)) (hide yes)))
  (property "Datasheet" "https://search.murata.co.jp/Ceramy/image/img/A01X/G101/ENG/GRM033C71C104KE14-01.pdf" (at 231.14 69.85 0) (effects (font (size 1.27 1.27)) (hide yes)))
  (property "Description" "0.1 µF ±10% 16V セラミックコンデンサ X7S 0201（0603メートル法）" (at 231.14 69.85 0) (effects (font (size 1.27 1.27)) (hide yes)))
  (property "Model No" "GRM033C71C104KE14D" (at 231.14 69.85 0) (effects (font (size 1.27 1.27)) (hide yes)))
  (property "Sim.Device" "" (at 231.14 69.85 90) (effects (font (size 1.27 1.27)) (hide yes)))
  (property "Sim.Pins" "" (at 231.14 69.85 90) (effects (font (size 1.27 1.27)) (hide yes)))
  (property "MANUFACTURER" "Murata Electronics" (at 231.14 69.85 90) (effects (font (size 1.27 1.27)) (hide yes)))
  (pin "1")
  (pin "2"))
 (symbol
  (lib_id "Device:C_Small")
  (at 231.14 81.28 270)
  (unit 1)
  (exclude_from_sim no)
  (in_bom yes)
  (on_board yes)
  (dnp no)
  (property "Reference" "C45" (at 226.314 82.55 90) (effects (font (size 1.27 1.27)) (justify left)))
  (property "Value" "4.7uF(M) 16V X5R" (at 232.41 82.55 90) (effects (font (size 1.27 1.27)) (justify left)))
  (property "Footprint" "Capacitor_SMD:C_0603_1608Metric" (at 231.14 81.28 0) (effects (font (size 1.27 1.27)) (hide yes)))
  (property "Datasheet" "https://www.yageogroup.com/content/datasheet/asset/file/UPY-GPHC_X5R_4V-TO-50V" (at 231.14 81.28 0) (effects (font (size 1.27 1.27)) (hide yes)))
  (property "Description" "4.7 µF ±10% 16V セラミックコンデンサ X5R 0603（1608メートル法）" (at 231.14 81.28 0) (effects (font (size 1.27 1.27)) (hide yes)))
  (property "Model No" "CC0603KRX5R7BB475" (at 231.14 81.28 0) (effects (font (size 1.27 1.27)) (hide yes)))
  (property "Sim.Device" "" (at 231.14 81.28 90) (effects (font (size 1.27 1.27)) (hide yes)))
  (property "Sim.Pins" "" (at 231.14 81.28 90) (effects (font (size 1.27 1.27)) (hide yes)))
  (property "MANUFACTURER" "YAGEO" (at 231.14 81.28 90) (effects (font (size 1.27 1.27)) (hide yes)))
  (pin "1")
  (pin "2")))
